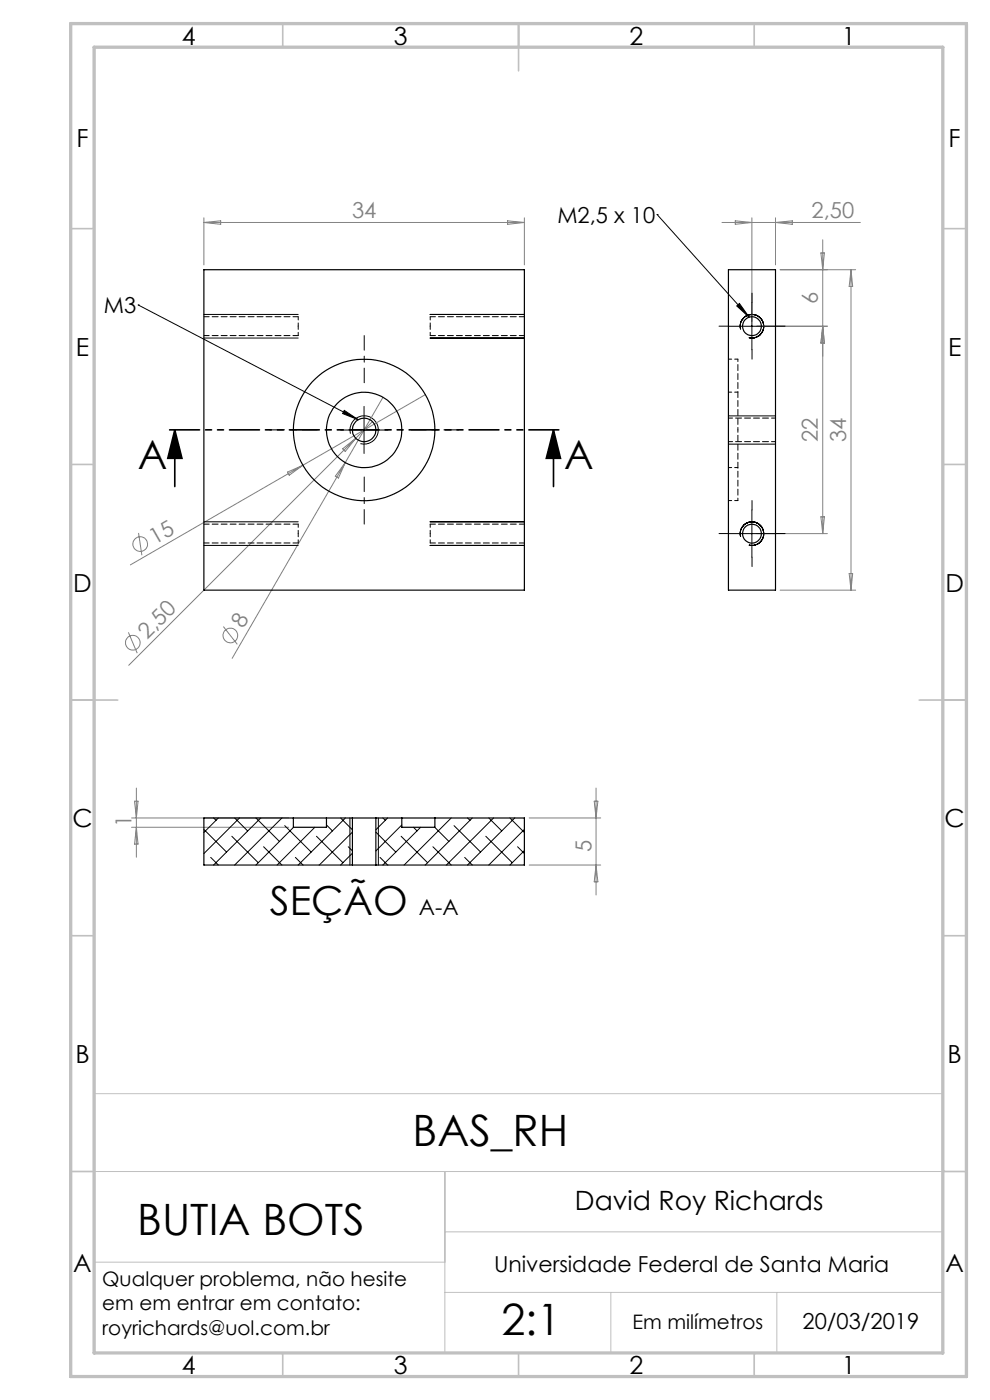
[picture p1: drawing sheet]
<svg xmlns="http://www.w3.org/2000/svg" width="210mm" height="297mm" viewBox="0 0 210 297" stroke-linecap="round" stroke-linejoin="round" font-family="sans-serif">
<g fill="none" stroke="#808080" stroke-width=".21">
<path d="M43.3 47.2h67.9M43.3 46.2v10M43.3 47.2l3.5-.4v.8zM107.7 46.8l3.5 .4-3.5 .4zM111.2 46.2v10M153.1 47.2h29.4M156 46.8l3.5 .4-3.5 .4zM159.5 46.2v22M164.5 46.2v10M164.5 47.2l3.6-.4v.8zM165.5 57.2h16M174.1 53.7h.8l-.4 3.5z"/>
<path d="M174.5 50.9v62.3M180.5 57.2v68M180.5 57.2l.4 3.6h-.8zM160.5 69.2h15M174.5 69.2l.4 3.6h-.8zM64.2 98.7l-36.5 21.1M72.7 95.2l2.8-2.2-2.3 2.8zM73.2 98.1l-1.4 3.3-.7-.4zM79 89.4l-51.7 51.7M81.2 84.3l-32 55.4M90.2 83.7l-26 15M29.4 113.1l.7 4.7"/>
<path d="M61 100.2l3.2-1.5-2.9 2.1zM160.5 113.2h15M174.1 109.6h.8l-.4 3.6zM27.2 134.2l1.9 4.4M47.4 132.9l2.9 3.8M165.5 125.2h16M180.1 121.7h.8l-.4 3.5zM27.9 175.5h33.3M27.9 173.5h33.3M28.5 170h.8l-.4 3.5zM28.9 167.2v14.7M28.9 175.5l.4 3.6h-.8z"/>
<path d="M112.3 173.5h15.1M126 170h.8l-.4 3.5zM126.4 167.2v22.7M112.3 183.5h15.1M126.4 183.5l.4 3.6h-.8z"/>
<circle cx="29.7" cy="115.4" r="1.55"/>
<circle cx="28.2" cy="136.4" r="1.57"/>
<circle cx="48.9" cy="134.8" r="1.55"/>
</g>
<path d="M37.1 91.2l1.5 6h-3zM37.1 91.2v12M117.4 91.2l1.5 6h-3zM117.4 91.2v12" fill="none" stroke="#000" stroke-width=".35"/>
<g fill="none" stroke="#000" stroke-width=".21">
<path d="M139.4 45.5h.1M139.4 45.5l19.5 21.8M29.3 64.7h.1M29.3 64.7l46.7 24.3M43.3 66.7h20M43.3 71.7h20M91.2 66.7h20M91.2 71.7h20M154.5 69.2h10M156.3 64.9l.5-.5 2.1 2.9zM157.1 69.8a2.49 2.49 0 0 1 2.2-3.1 2.49 2.49 0 0 1 2.7 2.7 2.49 2.49 0 0 1-3.1 2.2M159.5 64.2v10"/>
<path d="M72.2 91.2h10M73 87.1l3 1.9-3.3-1.3zM74.3 92a3 3 0 0 1 2.7-3.8 3 3 0 0 1 3.2 3.3 3 3 0 0 1-3.8 2.6M77.2 86.2v10M154.5 88.2h10M154.5 94.2h10M43.3 110.7h20M43.3 115.7h20M91.2 110.7h20M91.2 115.7h20M154.5 113.2h10M157.1 113.9a2.5 2.5 0 0 1 2.2-3.2 2.5 2.5 0 0 1 2.7 2.7 2.5 2.5 0 0 1-3.1 2.2"/>
<path d="M159.5 108.2v10M43.3 176l4.7 4.8M45.3 173.5l.5 .5M46.3 173.5l-3 3.1M49.2 177.4l5.6 5.6M49.8 173.5l2.7 2.8M50.8 173.5l-7.5 7.6M54.3 173.5l5 5M55.3 173.5l-10 10M55.9 179.6l3.9 3.9M59.8 173.5l-10 10M60.4 175.2l5.6 5.6"/>
<path d="M62.3 175.5l-8 8M66.8 175.5l-8 8M67.1 177.4l5.6 5.6M69.3 175l1.2 1.3M72.2 173.5l2.6 2.5M73.3 173.5l-10 10M73.9 179.6l.9 .9M74.2 173.5v10M74.8 176.5l-7.1 7M79.7 176.5l4.3 4.3M80.3 173.5v10M81.2 173.5l.5 .5"/>
<path d="M82.2 173.5l-2.5 2.5M85.1 177.4l5.6 5.6M85.2 175l-5.5 5.5M87.7 175.5l.8 .8M89.2 175.5l-8 8M91.8 179.6l3.9 3.9M92.2 175.5l3 3M95.7 173.5l-10 10M96.3 175.2l5.7 5.6M99.2 173.5l.5 .5M100.2 173.5l-10 10M103 177.4l5.7 5.6"/>
<path d="M103.7 173.5l2.7 2.8M104.7 173.5l-10 10M108.2 173.5l3 3.1M109.2 173.5l-10 10M109.8 179.6l1.4 1.5M111.2 176l-7.5 7.5M44.7 181.9l1.6 1.6M62.7 181.9l1.6 1.6M74.8 181l-2.6 2.5M80.6 181.9l1.6 1.6M98.6 181.9l1.6 1.6M111.2 180.4l-3 3.1"/>
</g>
<path d="M119.4 91.2h-84.3" fill="none" stroke="#000" stroke-width=".35" stroke-dasharray="6.3 1.3 1.3 1.3 1.3 1.3" stroke-dashoffset="-.9"/>
<path d="M20 232h180M94.4 248.5v38.5M200.4 248.4l-.4 .1h-180M20 267.8h74.4M94.4 261.3h105.6v12.9h-105.6M129.6 274.2v12.8M164.8 274.2v12.8" fill="none" stroke="#c0c0c0" stroke-width=".21"/>
<g fill="none" stroke="#c0c0c0" stroke-width=".35">
<path d="M60 5v5M110 5v10M160 5v5M15 48.5h5M200 48.5h5M15 98.5h5M200 98.5h5M15 148.5h10M195 148.5h10M15 198.5h5M200 198.5h5M15 248.5h5"/>
<path d="M200 248.5h5M60 287v5M110 287v5M160 287v5"/>
</g>
<path d="M15 5h190v287h-190zM20 10h180v277h-180z" fill="none" stroke="#c0c0c0" stroke-width=".7"/>
<path d="M154.5 69.2h-2M159.5 64.2v-2M159.5 74.2v2M164.5 69.2h2M154.5 113.2h-2M159.5 108.2v-2M159.5 118.2v2M164.5 113.2h2" fill="none" stroke="#000" stroke-width=".21" stroke-dasharray="15.2 1.3 1.3 1.3"/>
<path d="M67.3 91.2h-10M77.3 81.2v-10M87.3 91.2h10M77.3 101.2v10" fill="none" stroke="#000" stroke-width=".21" stroke-dasharray="15.2 1.3 1.3 1.3" stroke-dashoffset="12.1"/>
<g fill="#000">
<path d="M156.3 64.9l.5-.5 2.1 2.9zM73 87.1l3 1.9-3.3-1.3z"/>
<path d="M117.4 91.2l1.5 6h-3zM37.1 91.2l1.5 6h-3z"/>
</g>
<g fill="none" stroke="#000" stroke-width=".25">
<path d="M43.3 57.2h67.9v68h-67.9zM154.5 57.2h10v68h-10zM62.2 173.5h7.1M62.2 173.5h-18.9v10h31.5M62.2 173.5v2h7.1v-2M69.3 173.5h5.5M74.8 173.5h4.9M74.8 173.5v10M79.7 173.5h5.5M79.7 173.5v10M85.2 173.5h7.1M85.2 173.5v2h7.1v-2"/>
<path d="M92.3 173.5h18.9v10h-31.5M74.8 183.5h4.9"/>
<circle cx="159.5" cy="69.2" r="2"/>
<circle cx="77.2" cy="91.2" r="8"/>
<circle cx="77.2" cy="91.2" r="2.49"/>
<circle cx="77.3" cy="91.2" r="15"/>
<circle cx="159.5" cy="113.2" r="2"/>
</g>
<path d="M63.3 69.2v-2M63.3 71.2v-2M91.3 69.2v-2M91.3 71.2v-2M156.5 76.2h-2M154.5 99.2h2M156.5 83.2h-2M63.3 113.2v-2M63.3 115.2v-2M91.3 113.2v-2M91.3 115.2v-2M154.5 106.2h2" fill="none" stroke="#000" stroke-width=".21" stroke-dasharray="1.3 .6" stroke-dashoffset=".6"/>
<path d="M43.3 71.2h20M63.3 67.2h-20M91.3 71.2h20M111.3 67.2h-20M43.3 115.2h20M63.3 111.2h-20M91.3 115.2h20M111.3 111.2h-20" fill="none" stroke="#000" stroke-width=".21" stroke-dasharray="1.3 .6" stroke-dashoffset=".2"/>
<path d="M156.5 91.2v-15M156.5 106.2v-15" fill="none" stroke="#000" stroke-width=".21" stroke-dasharray="1.3 .6" stroke-dashoffset=".8"/>
<path d="M154.5 93.7h10M164.5 88.7h-10" fill="none" stroke="#000" stroke-width=".21" stroke-dasharray="1.3 .6" stroke-dashoffset=".4"/>
<g font-size="9.2">
<text x="87.5" y="243.1">BAS_RH</text>
<text x="29.1" y="262">BUTIA BOTS</text>
<text x="106.3" y="283.2">2:1</text>
</g>
<g font-size="8.5">
<text x="29.3" y="99.5">A</text>
<text x="119.7" y="99.5">A</text>
<text x="57.2" y="194">SEÇÃO</text>
</g>
<text font-size="5.6" x="122" y="256.7">David Roy Richards</text>
<g font-size="5.3">
<text x="38.5" y="9.5">4</text>
<text x="83.5" y="9.5">3</text>
<text x="133.6" y="9.5">2</text>
<text x="178.6" y="9.5">1</text>
<text x="16.2" y="31.3">F</text>
<text x="201.2" y="31.3">F</text>
<text x="16.1" y="75.5">E</text>
<text x="201.1" y="75.5">E</text>
<text x="15.5" y="125.5">D</text>
<text x="200.5" y="125.5">D</text>
<text x="15.4" y="175.5">C</text>
<text x="200.4" y="175.5">C</text>
<text x="16" y="225.5">B</text>
<text x="201" y="225.5">B</text>
<text x="15.5" y="269.8">A</text>
<text x="200.5" y="269.8">A</text>
<text x="38.5" y="291.5">4</text>
<text x="83.5" y="291.5">3</text>
<text x="133.6" y="291.5">2</text>
<text x="178.6" y="291.5">1</text>
</g>
<g font-size="4.7" fill="#808080">
<text x="74.7" y="46.2">34</text>
<text x="172.2" y="46.2">2,50</text>
<text x="173.5" y="64.5" transform="rotate(-90 173.5 64.5)">6</text>
<text x="173.5" y="93.8" transform="rotate(-90 173.5 93.8)">22</text>
<text x="179.5" y="93.8" transform="rotate(-90 179.5 93.8)">34</text>
<text x="32.8" y="115.6" transform="rotate(-30 32.8 115.6)">15</text>
<text x="31.2" y="135.7" transform="rotate(-45 31.2 135.7)">2,50</text>
<text x="51.6" y="133.4" transform="rotate(-60 51.6 133.4)">8</text>
<text x="27.9" y="175.5" transform="rotate(-90 27.9 175.5)">1</text>
<text x="125.4" y="180.8" transform="rotate(-90 125.4 180.8)">5</text>
</g>
<g font-size="4.7">
<text x="118.2" y="47.2">M2,5 x 10</text>
<text x="22" y="66.4">M3</text>
<text x="88.8" y="194">A-A</text>
<text x="104.8" y="269.7">Universidade Federal de Santa Maria</text>
<text x="170.2" y="281.9">20/03/2019</text>
</g>
<g font-size="4.2">
<text x="21.7" y="272.8">Qualquer problema, não hesite</text>
<text x="21.7" y="278">em em entrar em contato:</text>
<text x="134.2" y="281.9">Em milímetros</text>
<text x="21.7" y="283.2">royrichards@uol.com.br</text>
</g>
</svg>
